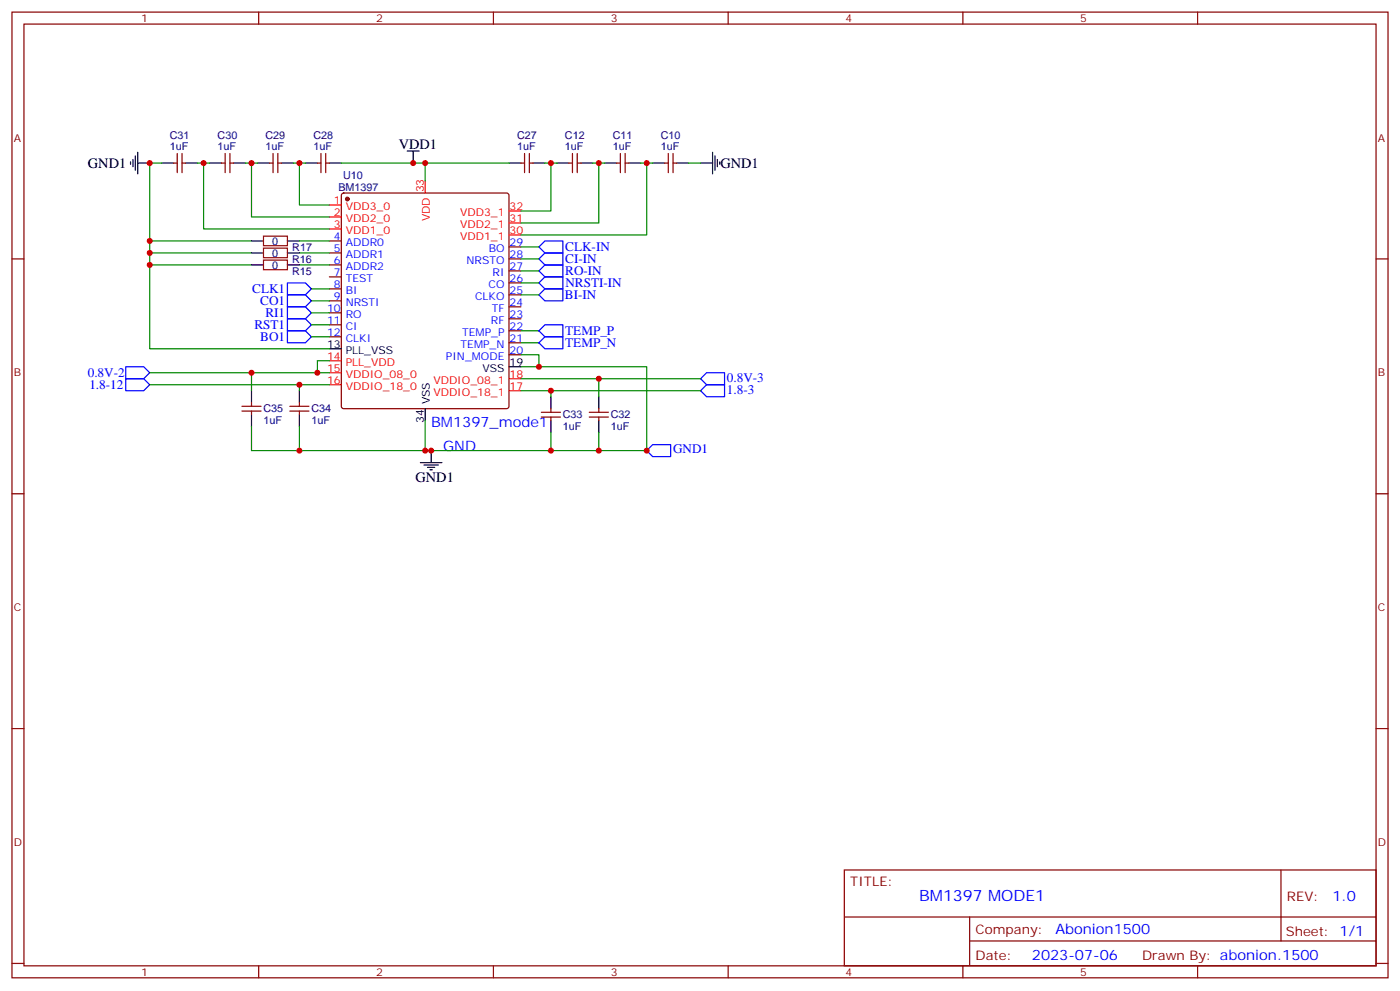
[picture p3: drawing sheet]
<svg xmlns="http://www.w3.org/2000/svg" width="412mm" height="292mm" viewBox="0 0 412 292" stroke-linecap="round" stroke-linejoin="round" font-family="sans-serif">
<g fill="none" stroke="#870000" stroke-width=".35">
<path d="M3.5 3.6h405.4v284.3h-405.4zM7.1 7.1h398.2v277.3h-398.2zM76.2 3.6v3.5M145.3 3.6v3.5M214.5 3.6v3.5M283.6 3.6v3.5M352.8 3.6v3.5M51.2 48h1M52.2 45.2v5.6M53.6 48h1.1M53.6 45.2v5.6M65.3 48h1"/>
<path d="M66.3 45.2v5.6M67.7 48h1.1M67.7 45.2v5.6M79.4 48h1M80.4 45.2v5.6M81.8 48h1.1M81.8 45.2v5.6M93.5 48h1M94.5 45.2v5.6M96 48h1M96 45.2v5.6M100.8 57l.4-.2h48l.5 .2 .2 .5v62.1l-.2 .5-.5 .2h-48l-.5-.2-.2-.5v-62.1z"/>
<path d="M153.5 48h1M154.5 45.2v5.6M155.9 48h1.1M155.9 45.2v5.6M167.6 48h1M168.6 45.2v5.6M170 48h1.1M170 45.2v5.6M181.7 48h1M182.7 45.2v5.6M184.1 48h1.1M184.1 45.2v5.6"/>
<path d="M195.8 48h1M196.8 45.2v5.6M198.3 45.2v5.6M198.3 48h1M3.5 76.2h3.6M77.6 76.6h7.1v2.8h-7.1zM77.6 73.1h7.1v2.8h-7.1zM77.6 69.5h7.1v2.9h-7.1zM97 70.9h3.5M97 74.5h3.5M97 78h3.5M149.9 76.2h3.6"/>
<path d="M149.9 79.8h3.6M149.9 72.7h3.6M405.3 76.2h3.6M97 81.5h3.5M97 85.1h3.5M97 88.6h3.5M97 92.1h3.5M97 95.6h3.5M97 99.2h3.5M149.9 97.4h3.6M149.9 93.9h3.6M149.9 90.3h3.6"/>
<path d="M149.9 86.8h3.6M149.9 83.3h3.6M71.3 119.6h5.6M74.1 118.6v1M85.4 119.6h5.6M88.2 118.6v1M149.9 104.5h3.6M149.9 100.9h3.6M71.3 121h5.6M74.1 121v1.1M85.4 121h5.6M88.2 121v1.1"/>
<path d="M159.5 121.4h5.6M159.5 122.8h5.6M162.3 120.3v1.1M162.3 122.8v1.1M173.6 121.4h5.6M173.6 122.8h5.6M176.4 120.3v1.1M176.4 122.8v1.1M3.5 145.4h3.6M405.3 145.4h3.6M3.5 214.5h3.6M405.3 214.5h3.6"/>
<path d="M248.7 256.2h156.6v28.2h-156.6zM377.3 256.2v20.9M248.7 270h156.5M285.6 277.1h119.6M285.6 270v14.1M3.5 283.7h3.6M76.2 284.4v3.5M145.3 284.4v3.5M214.5 284.4v3.5M283.6 284.4v3.5M352.8 284.4v3.5M405.3 283.7h3.6"/>
</g>
<circle cx="102.3" cy="58.6" r=".53" fill="#870000" stroke="#870000" stroke-width=".35"/>
<path d="M125.2 53.3v3.5M97 60.4h3.5M97 63.9h3.5M97 67.4h3.5M149.9 69.2h3.6M149.9 65.7h3.6M149.9 62.1h3.6M97 106.2h3.5M97 109.7h3.5M97 113.3h3.5M149.9 115h3.6M149.9 111.5h3.6" fill="none" stroke="#f00" stroke-width=".35"/>
<g fill="none" stroke="#000" stroke-width=".35">
<path d="M38.5 47.7v.7M39.2 47v2.1M39.9 45.9v4.2M40.6 48h3.5M40.6 44.8v6.4M47.6 48h3.6M54.7 48h3.5M61.7 48h3.6M68.8 48h3.5M75.8 48h3.6M82.9 48h3.5M90 48h3.5"/>
<path d="M97 48h3.5M119.9 44.5h3.6M121.7 44.5v3.5M149.9 48h3.6M157 48h3.5M164 48h3.6M171.1 48h3.5M178.2 48h3.5M185.2 48h3.5M192.3 48h3.5M199.3 48h3.5M206.4 48h3.5"/>
<path d="M209.9 44.8v6.4M210.6 45.9v4.2M211.3 47v2.1M212 47.7v.7M74.1 78h3.5M74.1 74.5h3.5M74.1 70.9h3.5M84.7 78h3.5M84.7 74.5h3.5M84.7 70.9h3.5M74.1 115v3.6M88.2 115v3.6"/>
<path d="M97 102.7h3.5M149.9 108h3.6M162.3 116.8v3.5M176.4 116.8v3.5M74.1 122.1v3.5M88.2 122.1v3.5M123.8 136.2h6.4M124.9 136.9h4.2M125.2 120.3v3.6M125.9 137.6h2.2M126.6 138.3h.8M127 132.7v3.5"/>
<path d="M162.3 123.9v3.5M176.4 123.9v3.5"/>
</g>
<g fill="none" stroke="#00f" stroke-width=".35">
<path d="M158.7 79.8l1.8-1.8h5.3v3.5h-5.3zM158.7 76.2l1.8-1.7h5.3v3.5h-5.3zM158.7 72.7l1.8-1.8h5.3v3.6h-5.3zM84.7 97.4h5.3l1.7 1.8-1.7 1.7h-5.3zM84.7 93.9h5.3l1.7 1.7-1.7 1.8h-5.3zM84.7 90.3h5.3l1.7 1.8-1.7 1.8h-5.3zM84.7 86.8h5.3l1.7 1.8-1.7 1.7h-5.3zM84.7 83.3h5.3l1.7 1.8-1.7 1.7h-5.3zM158.7 86.8l1.8-1.7h5.3v3.5h-5.3zM158.7 83.3l1.8-1.8h5.3v3.6h-5.3zM158.7 97.4l1.8-1.8h5.3v3.6h-5.3zM37 111.5h5.3l1.8 1.8-1.8 1.7h-5.3z"/>
<path d="M37 108h5.3l1.8 1.7-1.8 1.8h-5.3zM158.7 100.9l1.8-1.7h5.3v3.5h-5.3zM206.4 115l1.7-1.7h5.3v3.5h-5.3zM206.4 111.5l1.7-1.8h5.3v3.6h-5.3zM190.5 132.7l1.8-1.8h5.3v3.5h-5.3z"/>
</g>
<g fill="none" stroke="#008700" stroke-width=".35">
<path d="M47.6 48h-3.5v54.7h52.9M58.2 48h1.8M61.7 48h-1.7v19.4h37M72.3 48h1.8M75.8 48h-1.7v15.9h22.9M86.4 48h1.8v12.4h8.8M88.2 48h1.8M100.5 48h49.4M125.2 48v5.3M160.5 48h1.8M164 48h-1.7v14.1h-8.8M174.6 48h1.8v17.7h-22.9"/>
<path d="M176.4 48h1.8M188.7 48h1.8v21.2h-37M190.5 48h1.8M202.8 48h3.6M44.1 70.9h30M44.1 78h30M44.1 74.5h30M88.2 70.9h8.8M88.2 78h8.8M88.2 74.5h8.8M153.5 72.7h5.2M153.5 79.8h5.2"/>
<path d="M153.5 76.2h5.2M91.7 99.2h5.3M91.7 95.6h5.3M91.7 92.1h5.3M91.7 88.6h5.3M91.7 85.1h5.3M153.5 86.8h5.2M153.5 83.3h5.2M153.5 97.4h5.2M44.1 113.3h44.1M44.1 109.7h30M97 106.2h-3.5v3.5"/>
<path d="M97 109.7h-22.9v5.3M97 113.3h-8.8v1.7M153.5 104.5h5.2v3.5M153.5 115h8.8v1.8M153.5 111.5h22.9v5.3M153.5 108h37v24.7h-116.4v-7.1M153.5 100.9h5.2M162.3 115h44.1M176.4 111.5h30M88.2 125.6v7.1M125.2 123.9v8.8M162.3 127.4v5.3"/>
<path d="M176.4 127.4v5.3"/>
</g>
<g fill="#c00">
<circle cx="176.4" cy="48" r=".88"/>
<circle cx="158.8" cy="108" r=".88"/>
<circle cx="162.3" cy="115" r=".88"/>
<circle cx="176.4" cy="111.5" r=".88"/>
<circle cx="44.1" cy="70.9" r=".88"/>
<circle cx="88.2" cy="113.3" r=".88"/>
<circle cx="74.1" cy="109.7" r=".88"/>
<circle cx="93.5" cy="109.7" r=".88"/>
<circle cx="44.1" cy="78" r=".88"/>
<circle cx="44.1" cy="74.5" r=".88"/>
<circle cx="44.1" cy="48" r=".88"/>
<circle cx="121.7" cy="48" r=".88"/>
<circle cx="125.2" cy="48" r=".88"/>
<circle cx="88.2" cy="132.7" r=".88"/>
<circle cx="176.4" cy="132.7" r=".88"/>
<circle cx="162.3" cy="132.7" r=".88"/>
<circle cx="125.2" cy="132.7" r=".88"/>
<circle cx="190.5" cy="132.7" r=".88"/>
<circle cx="127" cy="132.7" r=".88"/>
<circle cx="190.5" cy="48" r=".88"/>
<circle cx="60" cy="48" r=".88"/>
<circle cx="162.3" cy="48" r=".88"/>
<circle cx="74.1" cy="48" r=".88"/>
<circle cx="88.2" cy="48" r=".88"/>
</g>
<text font-size="4.6" fill="#00f" x="270.8" y="265.2">BM1397 MODE1</text>
<g font-size="4.2">
<text x="117.5" y="43.8">VDD1</text>
<text x="25.9" y="49.4">GND1</text>
<text x="212.2" y="49.4">GND1</text>
<text x="122.4" y="141.9">GND1</text>
</g>
<g font-size="4.2" fill="#00f">
<text x="127" y="125.6">BM1397_mode1</text>
<text x="130.5" y="132.7">GND</text>
<text x="392.5" y="265.4">1.0</text>
<text x="310.9" y="275">Abonion1500</text>
<text x="304" y="282.8">2023-07-06</text>
</g>
<g font-size="3.9" fill="#00f">
<text x="166.5" y="77.5">CI-IN</text>
<text x="166.5" y="74">CLK-IN</text>
<text x="166.5" y="81">RO-IN</text>
<text x="74.3" y="86.3">CLK1</text>
<text x="76.7" y="89.8">CO1</text>
<text x="166.4" y="88.1">BI-IN</text>
<text x="166.5" y="84.6">NRSTI-IN</text>
<text x="78.2" y="93.4">RI1</text>
<text x="75" y="96.9">RST1</text>
<text x="76.7" y="100.4">BO1</text>
<text x="166.5" y="98.7">TEMP_P</text>
<text x="166.5" y="102.2">TEMP_N</text>
<text x="25.9" y="111.1">0.8V-2</text>
<text x="214.1" y="112.6">0.8V-3</text>
<text x="26.3" y="114.6">1.8-12</text>
<text x="214.1" y="116.1">1.8-3</text>
<text x="198.3" y="133.3">GND1</text>
</g>
<g font-size="3.9" fill="#800">
<text x="250.5" y="260.7">TITLE:</text>
<text x="379.1" y="265.4">REV:</text>
<text x="287.4" y="274.9">Company:</text>
<text x="378.7" y="275.6">Sheet: 1/1</text>
<text x="287.4" y="282.6">Date:</text>
<text x="336.4" y="282.7">Drawn By: abonion.1500</text>
</g>
<g font-size="3.2" fill="#800">
<text x="41.6" y="6.6">1</text>
<text x="110.8" y="6.6">2</text>
<text x="179.9" y="6.6">3</text>
<text x="249.1" y="6.6">4</text>
<text x="318.2" y="6.6">5</text>
<text x="4.1" y="41.7">A</text>
<text x="405.9" y="41.7">A</text>
<text x="4.1" y="110.8">B</text>
<text x="405.9" y="110.8">B</text>
<text x="4.1" y="180">C</text>
<text x="405.9" y="180">C</text>
<text x="4.1" y="249.1">D</text>
<text x="405.9" y="249.1">D</text>
<text x="41.6" y="287.4">1</text>
<text x="110.8" y="287.4">2</text>
<text x="179.9" y="287.4">3</text>
<text x="249.1" y="287.4">4</text>
<text x="318.2" y="287.4">5</text>
</g>
<g font-size="3.2" fill="#000080">
<text x="50" y="40.8">C31</text>
<text x="64.1" y="40.8">C30</text>
<text x="78.2" y="40.8">C29</text>
<text x="92.3" y="40.8">C28</text>
<text x="152.3" y="40.8">C27</text>
<text x="166.4" y="40.8">C12</text>
<text x="180.5" y="40.8">C11</text>
<text x="194.6" y="40.8">C10</text>
<text x="50" y="44.1">1uF</text>
<text x="64.1" y="44.1">1uF</text>
<text x="78.2" y="44.1">1uF</text>
<text x="92.3" y="44.1">1uF</text>
<text x="152.3" y="44.1">1uF</text>
<text x="166.4" y="44.1">1uF</text>
<text x="180.5" y="44.1">1uF</text>
<text x="194.6" y="44.1">1uF</text>
<text x="101" y="52.7">U10</text>
<text x="99.7" y="56.2">BM1397</text>
<text x="80.2" y="75.7">0</text>
<text x="80.2" y="72.2">0</text>
<text x="86" y="77.5">R16</text>
<text x="86.1" y="74">R17</text>
<text x="80.2" y="79.3">0</text>
<text x="86" y="81">R15</text>
<text x="77.6" y="124.7">1uF</text>
<text x="77.6" y="121.4">C35</text>
<text x="91.7" y="124.7">1uF</text>
<text x="91.7" y="121.4">C34</text>
<text x="165.8" y="123.2">C33</text>
<text x="179.9" y="123.2">C32</text>
<text x="165.8" y="126.5">1uF</text>
<text x="179.9" y="126.5">1uF</text>
</g>
<g font-size="3.2" fill="#f00">
<text x="124.9" y="56.7" transform="rotate(-90 124.9 56.7)">33</text>
<text x="98.4" y="60">1</text>
<text x="98.4" y="63.5">2</text>
<text x="101.8" y="61.8">VDD3_0</text>
<text x="101.8" y="65.3">VDD2_0</text>
<text x="126.6" y="65.2" transform="rotate(-90 126.6 65.2)">VDD</text>
<text x="135.5" y="63.5">VDD3_1</text>
<text x="150.1" y="65.3">31</text>
<text x="150.1" y="61.8">32</text>
<text x="98.4" y="67.1">3</text>
<text x="101.8" y="68.8">VDD1_0</text>
<text x="135.5" y="70.6">VDD1_1</text>
<text x="135.5" y="67.1">VDD2_1</text>
<text x="150.1" y="68.8">30</text>
<text x="96.3" y="105.9">14</text>
<text x="101.8" y="107.6">PLL_VDD</text>
<text x="96.3" y="109.4">15</text>
<text x="96.3" y="112.9">16</text>
<text x="101.8" y="111.2">VDDIO_08_0</text>
<text x="127.7" y="112.9">VDDIO_08_1</text>
<text x="150.1" y="111.2">18</text>
<text x="101.8" y="114.7">VDDIO_18_0</text>
<text x="127.7" y="116.5">VDDIO_18_1</text>
<text x="150.1" y="114.7">17</text>
</g>
<g font-size="3.2" fill="#00f">
<text x="98.4" y="70.6">4</text>
<text x="98.4" y="74.1">5</text>
<text x="98.4" y="77.6">6</text>
<text x="101.8" y="72.4">ADDR0</text>
<text x="101.8" y="75.9">ADDR1</text>
<text x="137.4" y="77.6">NRSTO</text>
<text x="144" y="74.1">BO</text>
<text x="150.1" y="75.9">28</text>
<text x="150.1" y="72.4">29</text>
<text x="98.4" y="81.2">7</text>
<text x="101.8" y="79.4">ADDR2</text>
<text x="101.8" y="82.9">TEST</text>
<text x="145.1" y="81.2">RI</text>
<text x="150.1" y="82.9">26</text>
<text x="150.1" y="79.4">27</text>
<text x="98.4" y="84.7">8</text>
<text x="98.4" y="88.2">9</text>
<text x="101.8" y="86.5">BI</text>
<text x="101.8" y="90">NRSTI</text>
<text x="139.9" y="88.2">CLKO</text>
<text x="143.9" y="84.7">CO</text>
<text x="150.1" y="90">24</text>
<text x="150.1" y="86.5">25</text>
<text x="96.3" y="91.8">10</text>
<text x="96.3" y="95.3">11</text>
<text x="101.8" y="93.5">RO</text>
<text x="144.6" y="95.3">RF</text>
<text x="144.8" y="91.8">TF</text>
<text x="150.1" y="93.5">23</text>
<text x="96.3" y="98.8">12</text>
<text x="101.8" y="97">CI</text>
<text x="101.8" y="100.6">CLKI</text>
<text x="136.1" y="98.8">TEMP_P</text>
<text x="150.1" y="100.6">21</text>
<text x="150.1" y="97">22</text>
<text x="131.4" y="105.9">PIN_MODE</text>
<text x="135.7" y="102.3">TEMP_N</text>
<text x="150.1" y="104.1">20</text>
</g>
<g font-size="3.2">
<text x="96.3" y="102.3">13</text>
<text x="101.8" y="104.1">PLL_VSS</text>
<text x="150.1" y="107.6">19</text>
<text x="142.1" y="109.4">VSS</text>
<text x="126.6" y="119" transform="rotate(-90 126.6 119)">VSS</text>
<text x="124.9" y="124.5" transform="rotate(-90 124.9 124.5)">34</text>
</g>
</svg>
